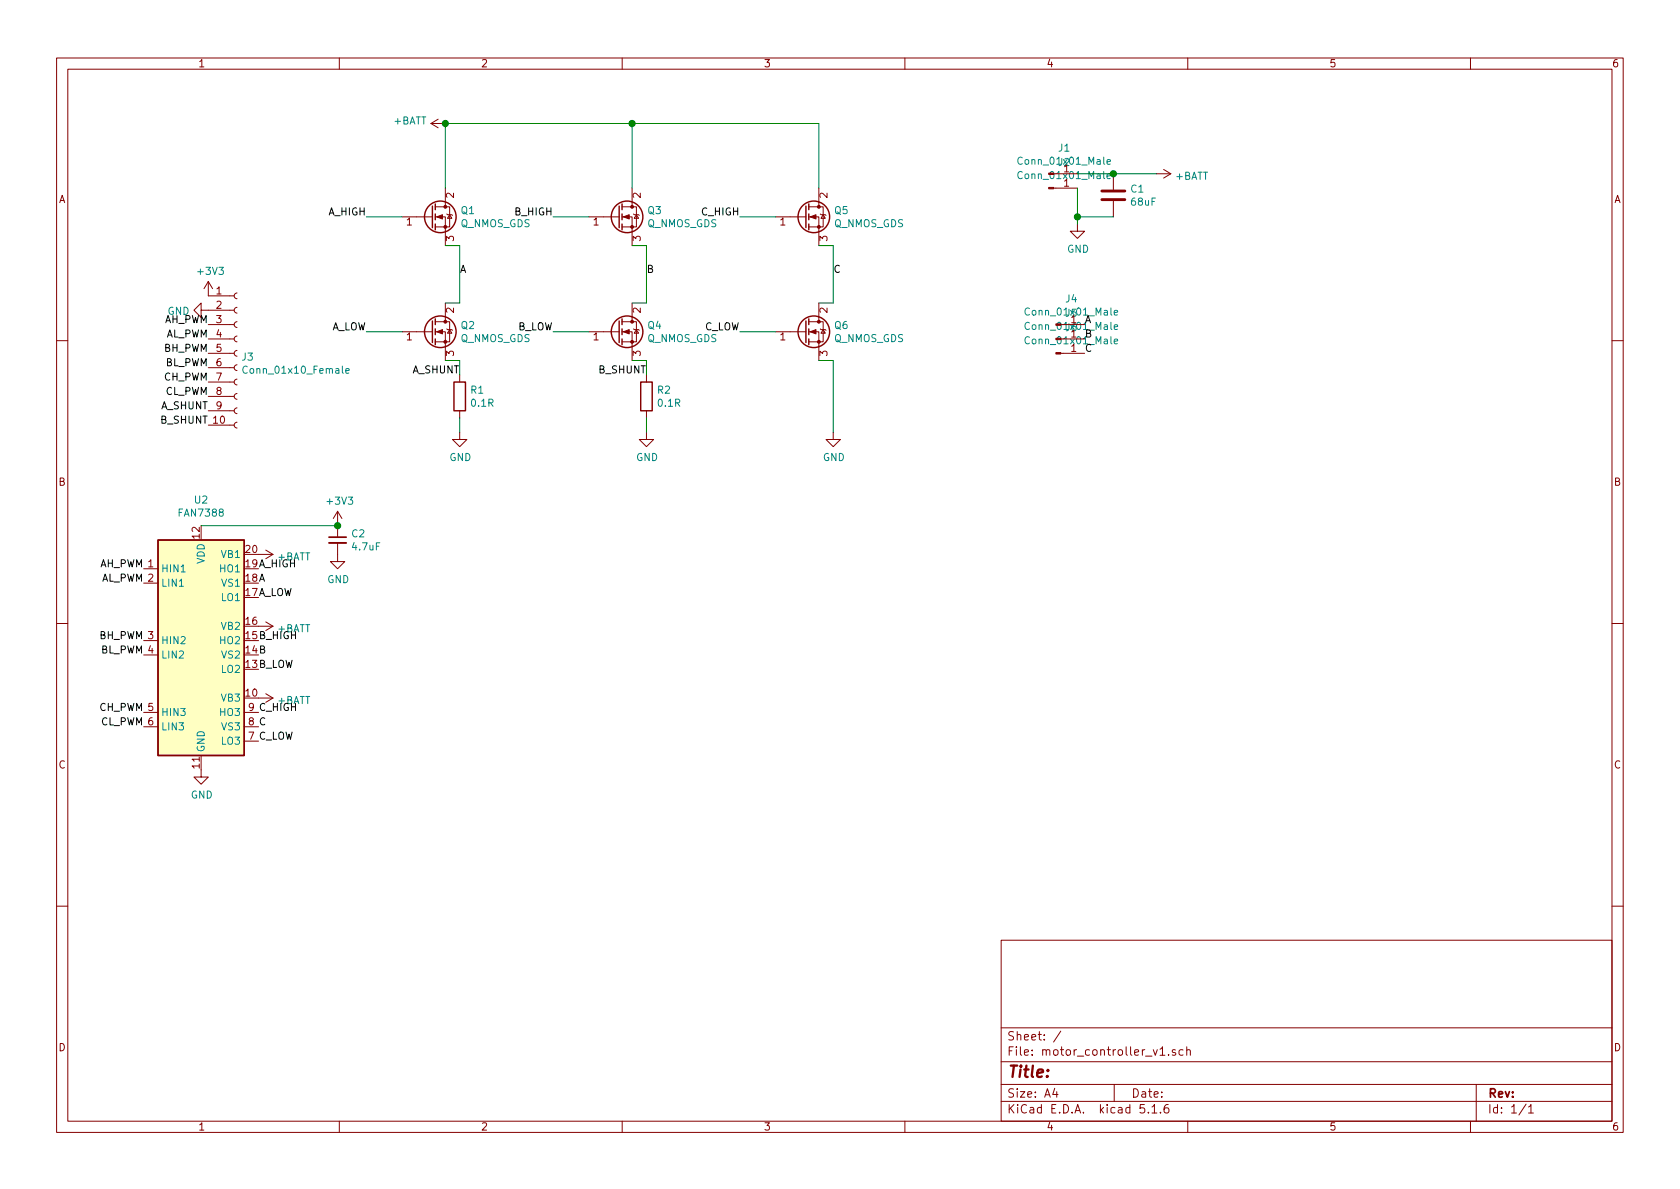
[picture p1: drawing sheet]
EESchema Schematic File Version 4
EELAYER 30 0
EELAYER END
$Descr A4 11693 8268
encoding utf-8
Sheet 1 1
Title ""
Date ""
Rev ""
Comp ""
Comment1 ""
Comment2 ""
Comment3 ""
Comment4 ""
$EndDescr
Wire Wire Line
	2800 1500 2550 1500
Wire Wire Line
	2800 2300 2550 2300
Wire Wire Line
	3200 1700 3100 1700
Wire Wire Line
	3200 1700 3200 2100
Wire Wire Line
	3200 2100 3100 2100
Wire Wire Line
	3100 2500 3200 2500
$Comp
L Device:R R1
U 1 1
P 3200 2750
F 0 "R1" H 3270 2796 50  0000 L CNN
F 1 "0.1R" H 3270 2705 50  0000 L CNN
F 2 "Resistor_SMD:R_2512_6332Metric_Pad1.52x3.35mm_HandSolder" V 3130 2750 50  0001 C CNN
F 3 "~" H 3200 2750 50  0001 C CNN
	1    3200 2750
	1    0    0    -1  
$EndComp
Wire Wire Line
	3200 2600 3200 2500
Wire Wire Line
	3200 2900 3200 3000
$Comp
L power:GND #PWR0101
U 1 1
P 3200 3000
F 0 "#PWR0101" H 3200 2750 50  0001 C CNN
F 1 "GND" H 3205 2827 50  0000 C CNN
F 2 "" H 3200 3000 50  0001 C CNN
F 3 "" H 3200 3000 50  0001 C CNN
	1    3200 3000
	1    0    0    -1  
$EndComp
Wire Wire Line
	3100 1300 3100 850 
Wire Wire Line
	4100 1500 3850 1500
Wire Wire Line
	4100 2300 3850 2300
Wire Wire Line
	4500 1700 4400 1700
Wire Wire Line
	4500 1700 4500 2100
Wire Wire Line
	4500 2100 4400 2100
Wire Wire Line
	4400 2500 4500 2500
$Comp
L Device:R R2
U 1 1
P 4500 2750
F 0 "R2" H 4570 2796 50  0000 L CNN
F 1 "0.1R" H 4570 2705 50  0000 L CNN
F 2 "Resistor_SMD:R_2512_6332Metric_Pad1.52x3.35mm_HandSolder" V 4430 2750 50  0001 C CNN
F 3 "~" H 4500 2750 50  0001 C CNN
	1    4500 2750
	1    0    0    -1  
$EndComp
Wire Wire Line
	4500 2600 4500 2500
Wire Wire Line
	4500 2900 4500 3000
$Comp
L power:GND #PWR0102
U 1 1
P 4500 3000
F 0 "#PWR0102" H 4500 2750 50  0001 C CNN
F 1 "GND" H 4505 2827 50  0000 C CNN
F 2 "" H 4500 3000 50  0001 C CNN
F 3 "" H 4500 3000 50  0001 C CNN
	1    4500 3000
	1    0    0    -1  
$EndComp
Wire Wire Line
	4400 1300 4400 850 
Wire Wire Line
	5400 1500 5150 1500
Wire Wire Line
	5400 2300 5150 2300
Wire Wire Line
	5800 1700 5700 1700
Wire Wire Line
	5800 1700 5800 2100
Wire Wire Line
	5800 2100 5700 2100
Wire Wire Line
	5700 2500 5800 2500
$Comp
L power:GND #PWR0103
U 1 1
P 5800 3000
F 0 "#PWR0103" H 5800 2750 50  0001 C CNN
F 1 "GND" H 5805 2827 50  0000 C CNN
F 2 "" H 5800 3000 50  0001 C CNN
F 3 "" H 5800 3000 50  0001 C CNN
	1    5800 3000
	1    0    0    -1  
$EndComp
Wire Wire Line
	5700 1300 5700 850 
Wire Wire Line
	5700 850  4400 850 
Connection ~ 4400 850 
Text Label 2550 1500 2    50   ~ 0
A_HIGH
Text Label 2550 2300 2    50   ~ 0
A_LOW
Text Label 3850 1500 2    50   ~ 0
B_HIGH
Text Label 3850 2300 2    50   ~ 0
B_LOW
Text Label 5150 1500 2    50   ~ 0
C_HIGH
Text Label 5150 2300 2    50   ~ 0
C_LOW
Text Label 3200 2600 2    50   ~ 0
A_SHUNT
Text Label 4500 2600 2    50   ~ 0
B_SHUNT
Wire Wire Line
	3100 850  4400 850 
$Comp
L power:+BATT #PWR0106
U 1 1
P 8050 1200
F 0 "#PWR0106" H 8050 1050 50  0001 C CNN
F 1 "+BATT" V 8065 1328 50  0000 L CNN
F 2 "" H 8050 1200 50  0001 C CNN
F 3 "" H 8050 1200 50  0001 C CNN
	1    8050 1200
	0    1    1    0   
$EndComp
$Comp
L power:GND #PWR0107
U 1 1
P 7500 1550
F 0 "#PWR0107" H 7500 1300 50  0001 C CNN
F 1 "GND" H 7505 1377 50  0000 C CNN
F 2 "" H 7500 1550 50  0001 C CNN
F 3 "" H 7500 1550 50  0001 C CNN
	1    7500 1550
	1    0    0    -1  
$EndComp
$Comp
L Device:C C1
U 1 1
P 7750 1350
F 0 "C1" H 7865 1396 50  0000 L CNN
F 1 "68uF" H 7865 1305 50  0000 L CNN
F 2 "Capacitor_THT:CP_Radial_D18.0mm_P7.50mm" H 7788 1200 50  0001 C CNN
F 3 "~" H 7750 1350 50  0001 C CNN
	1    7750 1350
	1    0    0    -1  
$EndComp
Wire Wire Line
	7500 1200 7750 1200
Connection ~ 7750 1200
Wire Wire Line
	7500 1300 7500 1500
Wire Wire Line
	7500 1500 7750 1500
Connection ~ 7500 1500
Wire Wire Line
	7500 1500 7500 1550
Text Label 7550 2250 0    50   ~ 0
A
Text Label 7550 2350 0    50   ~ 0
B
Text Label 7550 2450 0    50   ~ 0
C
Text Label 3200 1900 0    50   ~ 0
A
Text Label 4500 1900 0    50   ~ 0
B
Text Label 5800 1900 0    50   ~ 0
C
$Comp
L power:+BATT #PWR0108
U 1 1
P 3100 850
F 0 "#PWR0108" H 3100 700 50  0001 C CNN
F 1 "+BATT" V 3115 977 50  0000 L CNN
F 2 "" H 3100 850 50  0001 C CNN
F 3 "" H 3100 850 50  0001 C CNN
	1    3100 850 
	0    -1   -1   0   
$EndComp
Connection ~ 3100 850 
Wire Wire Line
	5800 2500 5800 3000
$Comp
L Driver_FET:FAN7388 U2
U 1 1
P 1400 4550
F 0 "U2" H 1400 5631 50  0000 C CNN
F 1 "FAN7388" H 1400 5540 50  0000 C CNN
F 2 "Package_SO:SOIC-20W_7.5x12.8mm_P1.27mm" H 1450 3800 50  0001 L CNN
F 3 "https://www.onsemi.com/pub/Collateral/FAN7388-D.pdf" H 1400 4550 50  0001 C CNN
	1    1400 4550
	1    0    0    -1  
$EndComp
Text Label 1800 3950 0    50   ~ 0
A_HIGH
Text Label 1800 4150 0    50   ~ 0
A_LOW
Text Label 1800 4450 0    50   ~ 0
B_HIGH
Text Label 1800 4650 0    50   ~ 0
B_LOW
Text Label 1800 4950 0    50   ~ 0
C_HIGH
Text Label 1800 5150 0    50   ~ 0
C_LOW
Text Label 1800 4050 0    50   ~ 0
A
Text Label 1800 4550 0    50   ~ 0
B
Text Label 1800 5050 0    50   ~ 0
C
Text Label 1000 3950 2    50   ~ 0
AH_PWM
Text Label 1000 4050 2    50   ~ 0
AL_PWM
Text Label 1000 4450 2    50   ~ 0
BH_PWM
Text Label 1000 4550 2    50   ~ 0
BL_PWM
Text Label 1000 4950 2    50   ~ 0
CH_PWM
Text Label 1000 5050 2    50   ~ 0
CL_PWM
$Comp
L power:GND #PWR0123
U 1 1
P 1400 5350
F 0 "#PWR0123" H 1400 5100 50  0001 C CNN
F 1 "GND" H 1405 5177 50  0000 C CNN
F 2 "" H 1400 5350 50  0001 C CNN
F 3 "" H 1400 5350 50  0001 C CNN
	1    1400 5350
	1    0    0    -1  
$EndComp
Wire Wire Line
	1400 3650 2350 3650
$Comp
L power:+3V3 #PWR0124
U 1 1
P 2350 3650
F 0 "#PWR0124" H 2350 3500 50  0001 C CNN
F 1 "+3V3" H 2365 3823 50  0000 C CNN
F 2 "" H 2350 3650 50  0001 C CNN
F 3 "" H 2350 3650 50  0001 C CNN
	1    2350 3650
	1    0    0    -1  
$EndComp
$Comp
L Device:C_Small C2
U 1 1
P 2350 3750
F 0 "C2" H 2442 3796 50  0000 L CNN
F 1 "4.7uF" H 2442 3705 50  0000 L CNN
F 2 "Capacitor_SMD:C_0603_1608Metric_Pad1.05x0.95mm_HandSolder" H 2350 3750 50  0001 C CNN
F 3 "~" H 2350 3750 50  0001 C CNN
	1    2350 3750
	1    0    0    -1  
$EndComp
Connection ~ 2350 3650
$Comp
L power:GND #PWR0125
U 1 1
P 2350 3850
F 0 "#PWR0125" H 2350 3600 50  0001 C CNN
F 1 "GND" H 2355 3677 50  0000 C CNN
F 2 "" H 2350 3850 50  0001 C CNN
F 3 "" H 2350 3850 50  0001 C CNN
	1    2350 3850
	1    0    0    -1  
$EndComp
$Comp
L power:+BATT #PWR0126
U 1 1
P 1800 3850
F 0 "#PWR0126" H 1800 3700 50  0001 C CNN
F 1 "+BATT" V 1815 3978 50  0000 L CNN
F 2 "" H 1800 3850 50  0001 C CNN
F 3 "" H 1800 3850 50  0001 C CNN
	1    1800 3850
	0    1    1    0   
$EndComp
$Comp
L power:+BATT #PWR0127
U 1 1
P 1800 4350
F 0 "#PWR0127" H 1800 4200 50  0001 C CNN
F 1 "+BATT" V 1815 4478 50  0000 L CNN
F 2 "" H 1800 4350 50  0001 C CNN
F 3 "" H 1800 4350 50  0001 C CNN
	1    1800 4350
	0    1    1    0   
$EndComp
$Comp
L power:+BATT #PWR0128
U 1 1
P 1800 4850
F 0 "#PWR0128" H 1800 4700 50  0001 C CNN
F 1 "+BATT" V 1815 4978 50  0000 L CNN
F 2 "" H 1800 4850 50  0001 C CNN
F 3 "" H 1800 4850 50  0001 C CNN
	1    1800 4850
	0    1    1    0   
$EndComp
Wire Wire Line
	7750 1200 8050 1200
$Comp
L Connector:Conn_01x01_Male J1
U 1 1
P 7300 1200
F 0 "J1" H 7408 1381 50  0000 C CNN
F 1 "Conn_01x01_Male" H 7408 1290 50  0000 C CNN
F 2 "Connector_Wire:SolderWirePad_1x01_SMD_5x10mm" H 7300 1200 50  0001 C CNN
F 3 "~" H 7300 1200 50  0001 C CNN
	1    7300 1200
	1    0    0    -1  
$EndComp
$Comp
L Connector:Conn_01x01_Male J2
U 1 1
P 7300 1300
F 0 "J2" H 7408 1481 50  0000 C CNN
F 1 "Conn_01x01_Male" H 7408 1390 50  0000 C CNN
F 2 "Connector_Wire:SolderWirePad_1x01_SMD_5x10mm" H 7300 1300 50  0001 C CNN
F 3 "~" H 7300 1300 50  0001 C CNN
	1    7300 1300
	1    0    0    -1  
$EndComp
$Comp
L Connector:Conn_01x01_Male J4
U 1 1
P 7350 2250
F 0 "J4" H 7458 2431 50  0000 C CNN
F 1 "Conn_01x01_Male" H 7458 2340 50  0000 C CNN
F 2 "Connector_Wire:SolderWirePad_1x01_SMD_5x10mm" H 7350 2250 50  0001 C CNN
F 3 "~" H 7350 2250 50  0001 C CNN
	1    7350 2250
	1    0    0    -1  
$EndComp
$Comp
L Connector:Conn_01x01_Male J5
U 1 1
P 7350 2350
F 0 "J5" H 7458 2531 50  0000 C CNN
F 1 "Conn_01x01_Male" H 7458 2440 50  0000 C CNN
F 2 "Connector_Wire:SolderWirePad_1x01_SMD_5x10mm" H 7350 2350 50  0001 C CNN
F 3 "~" H 7350 2350 50  0001 C CNN
	1    7350 2350
	1    0    0    -1  
$EndComp
$Comp
L Connector:Conn_01x01_Male J6
U 1 1
P 7350 2450
F 0 "J6" H 7458 2631 50  0000 C CNN
F 1 "Conn_01x01_Male" H 7458 2540 50  0000 C CNN
F 2 "Connector_Wire:SolderWirePad_1x01_SMD_5x10mm" H 7350 2450 50  0001 C CNN
F 3 "~" H 7350 2450 50  0001 C CNN
	1    7350 2450
	1    0    0    -1  
$EndComp
$Comp
L Device:Q_NMOS_GDS Q1
U 1 1
P 3000 1500
F 0 "Q1" H 3204 1546 50  0000 L CNN
F 1 "Q_NMOS_GDS" H 3204 1455 50  0000 L CNN
F 2 "Package_TO_SOT_THT:TO-220-3_Vertical" H 3200 1600 50  0001 C CNN
F 3 "~" H 3000 1500 50  0001 C CNN
	1    3000 1500
	1    0    0    -1  
$EndComp
$Comp
L Device:Q_NMOS_GDS Q3
U 1 1
P 4300 1500
F 0 "Q3" H 4504 1546 50  0000 L CNN
F 1 "Q_NMOS_GDS" H 4504 1455 50  0000 L CNN
F 2 "Package_TO_SOT_THT:TO-220-3_Vertical" H 4500 1600 50  0001 C CNN
F 3 "~" H 4300 1500 50  0001 C CNN
	1    4300 1500
	1    0    0    -1  
$EndComp
$Comp
L Device:Q_NMOS_GDS Q5
U 1 1
P 5600 1500
F 0 "Q5" H 5804 1546 50  0000 L CNN
F 1 "Q_NMOS_GDS" H 5804 1455 50  0000 L CNN
F 2 "Package_TO_SOT_THT:TO-220-3_Vertical" H 5800 1600 50  0001 C CNN
F 3 "~" H 5600 1500 50  0001 C CNN
	1    5600 1500
	1    0    0    -1  
$EndComp
$Comp
L Device:Q_NMOS_GDS Q2
U 1 1
P 3000 2300
F 0 "Q2" H 3204 2346 50  0000 L CNN
F 1 "Q_NMOS_GDS" H 3204 2255 50  0000 L CNN
F 2 "Package_TO_SOT_THT:TO-220-3_Vertical" H 3200 2400 50  0001 C CNN
F 3 "~" H 3000 2300 50  0001 C CNN
	1    3000 2300
	1    0    0    -1  
$EndComp
$Comp
L Device:Q_NMOS_GDS Q4
U 1 1
P 4300 2300
F 0 "Q4" H 4504 2346 50  0000 L CNN
F 1 "Q_NMOS_GDS" H 4504 2255 50  0000 L CNN
F 2 "Package_TO_SOT_THT:TO-220-3_Vertical" H 4500 2400 50  0001 C CNN
F 3 "~" H 4300 2300 50  0001 C CNN
	1    4300 2300
	1    0    0    -1  
$EndComp
$Comp
L Device:Q_NMOS_GDS Q6
U 1 1
P 5600 2300
F 0 "Q6" H 5804 2346 50  0000 L CNN
F 1 "Q_NMOS_GDS" H 5804 2255 50  0000 L CNN
F 2 "Package_TO_SOT_THT:TO-220-3_Vertical" H 5800 2400 50  0001 C CNN
F 3 "~" H 5600 2300 50  0001 C CNN
	1    5600 2300
	1    0    0    -1  
$EndComp
$Comp
L Connector:Conn_01x10_Female J3
U 1 1
P 1650 2450
F 0 "J3" H 1678 2426 50  0000 L CNN
F 1 "Conn_01x10_Female" H 1678 2335 50  0000 L CNN
F 2 "Connector_PinHeader_2.54mm:PinHeader_1x10_P2.54mm_Vertical" H 1650 2450 50  0001 C CNN
F 3 "~" H 1650 2450 50  0001 C CNN
	1    1650 2450
	1    0    0    -1  
$EndComp
$Comp
L power:+3V3 #PWR0109
U 1 1
P 1450 2050
F 0 "#PWR0109" H 1450 1900 50  0001 C CNN
F 1 "+3V3" H 1465 2223 50  0000 C CNN
F 2 "" H 1450 2050 50  0001 C CNN
F 3 "" H 1450 2050 50  0001 C CNN
	1    1450 2050
	1    0    0    -1  
$EndComp
$Comp
L power:GND #PWR0110
U 1 1
P 1450 2150
F 0 "#PWR0110" H 1450 1900 50  0001 C CNN
F 1 "GND" V 1455 2022 50  0000 R CNN
F 2 "" H 1450 2150 50  0001 C CNN
F 3 "" H 1450 2150 50  0001 C CNN
	1    1450 2150
	0    1    1    0   
$EndComp
Text Label 1450 2750 2    50   ~ 0
CL_PWM
Text Label 1450 2550 2    50   ~ 0
BL_PWM
Text Label 1450 2350 2    50   ~ 0
AL_PWM
Text Label 1450 2650 2    50   ~ 0
CH_PWM
Text Label 1450 2450 2    50   ~ 0
BH_PWM
Text Label 1450 2250 2    50   ~ 0
AH_PWM
Text Label 1450 2850 2    50   ~ 0
A_SHUNT
Text Label 1450 2950 2    50   ~ 0
B_SHUNT
$EndSCHEMATC
